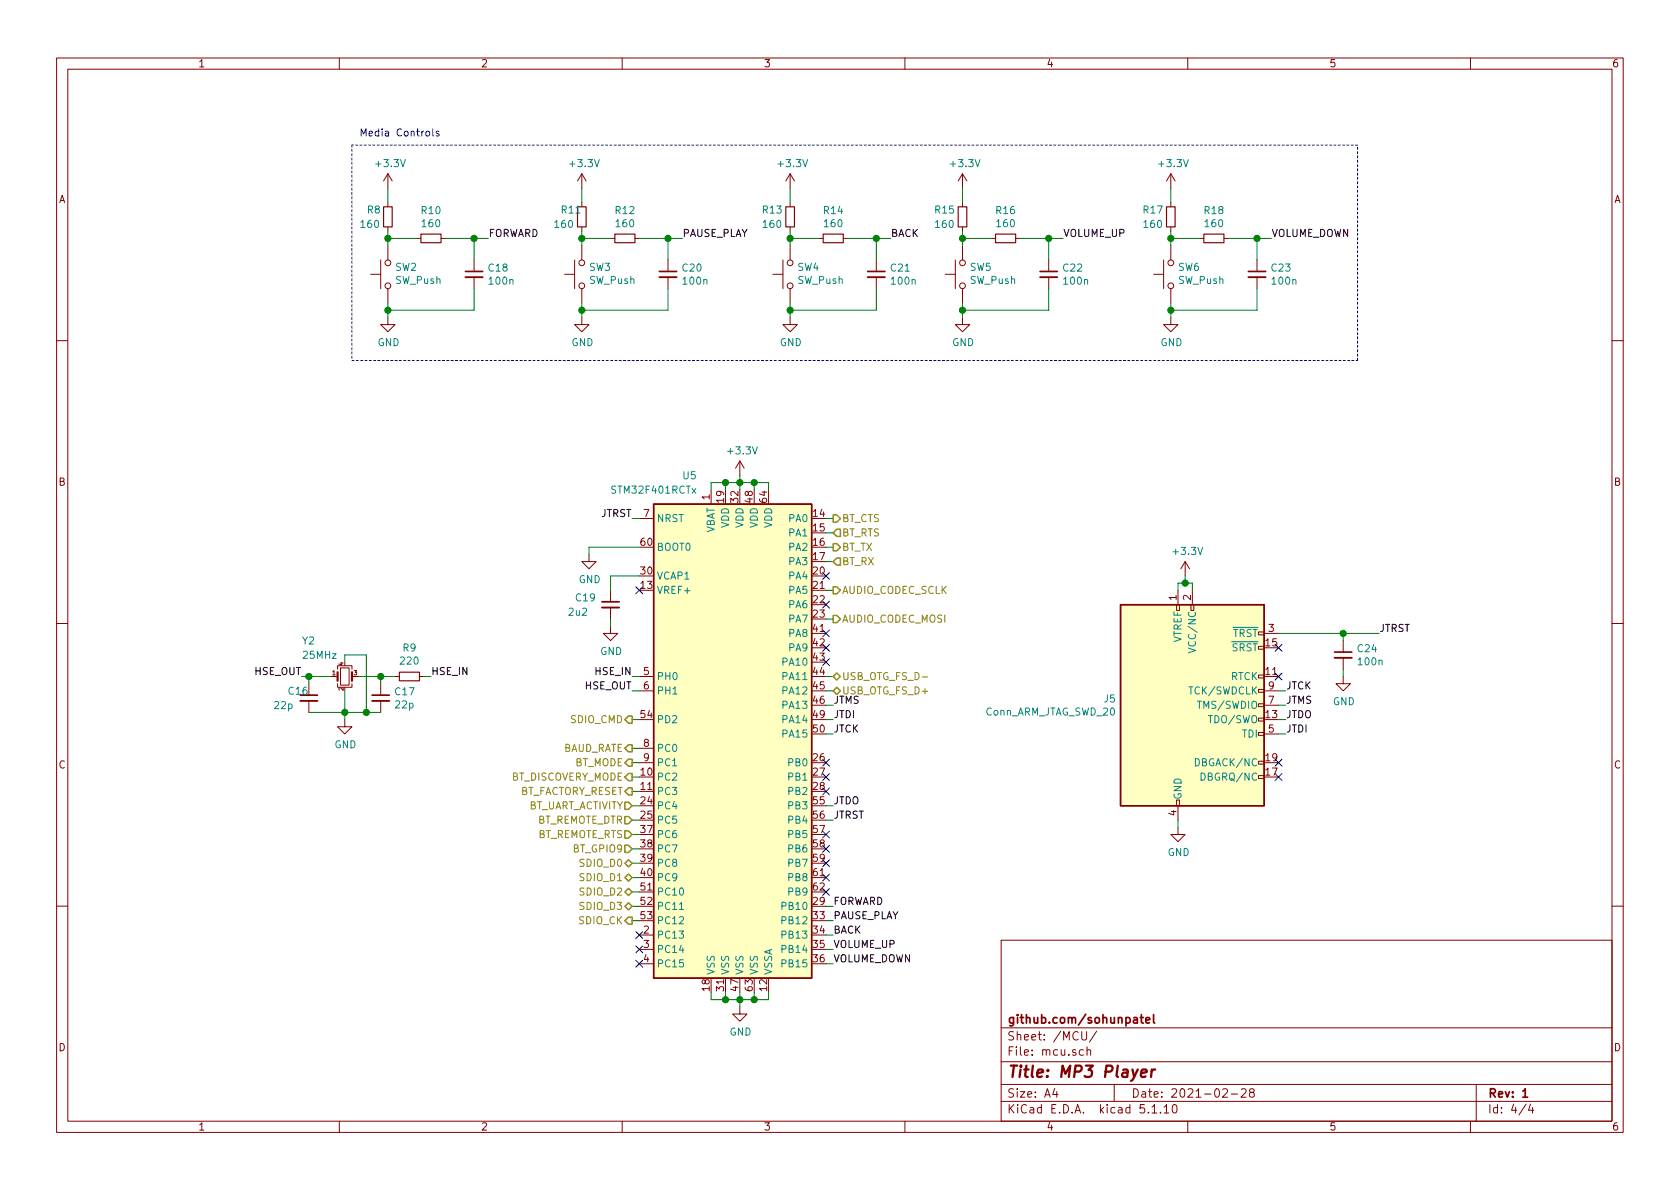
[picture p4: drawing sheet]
EESchema Schematic File Version 4
EELAYER 30 0
EELAYER END
$Descr A4 11693 8268
encoding utf-8
Sheet 4 4
Title "MP3 Player"
Date "2021-02-28"
Rev "1"
Comp "github.com/sohunpatel"
Comment1 ""
Comment2 ""
Comment3 ""
Comment4 ""
$EndDescr
$Comp
L Switch:SW_Push SW2
U 1 1
P 2700 1900
F 0 "SW2" V 2746 1852 50  0000 R CNN
F 1 "SW_Push" V 2655 1852 50  0000 R CNN
F 2 "Button_Switch_THT:SW_DIP_SPSTx01_Piano_10.8x4.1mm_W7.62mm_P2.54mm" H 2700 2100 50  0001 C CNN
F 3 "~" H 2700 2100 50  0001 C CNN
	1    2700 1900
	0    -1   -1   0   
$EndComp
$Comp
L Device:C_Small C18
U 1 1
P 3300 1900
F 0 "C18" H 3392 1946 50  0000 L CNN
F 1 "100n" H 3392 1855 50  0000 L CNN
F 2 "Capacitor_SMD:C_0402_1005Metric" H 3300 1900 50  0001 C CNN
F 3 "~" H 3300 1900 50  0001 C CNN
	1    3300 1900
	1    0    0    -1  
$EndComp
$Comp
L Device:R_Small R8
U 1 1
P 2700 1500
F 0 "R8" H 2550 1550 50  0000 L CNN
F 1 "160" H 2500 1450 50  0000 L CNN
F 2 "Resistor_SMD:R_0603_1608Metric" H 2700 1500 50  0001 C CNN
F 3 "~" H 2700 1500 50  0001 C CNN
	1    2700 1500
	1    0    0    -1  
$EndComp
$Comp
L power:+3.3V #PWR028
U 1 1
P 2700 1300
F 0 "#PWR028" H 2700 1150 50  0001 C CNN
F 1 "+3.3V" H 2715 1473 50  0000 C CNN
F 2 "" H 2700 1300 50  0001 C CNN
F 3 "" H 2700 1300 50  0001 C CNN
	1    2700 1300
	1    0    0    -1  
$EndComp
Wire Wire Line
	2700 1600 2700 1650
$Comp
L Device:R_Small R10
U 1 1
P 3000 1650
F 0 "R10" V 2804 1650 50  0000 C CNN
F 1 "160" V 2895 1650 50  0000 C CNN
F 2 "Resistor_SMD:R_0603_1608Metric" H 3000 1650 50  0001 C CNN
F 3 "~" H 3000 1650 50  0001 C CNN
	1    3000 1650
	0    1    1    0   
$EndComp
Wire Wire Line
	3300 1800 3300 1650
Wire Wire Line
	3300 1650 3100 1650
Wire Wire Line
	2900 1650 2700 1650
Connection ~ 2700 1650
Wire Wire Line
	2700 1650 2700 1700
Wire Wire Line
	2700 2100 2700 2150
$Comp
L power:GND #PWR029
U 1 1
P 2700 2200
F 0 "#PWR029" H 2700 1950 50  0001 C CNN
F 1 "GND" H 2705 2027 50  0000 C CNN
F 2 "" H 2700 2200 50  0001 C CNN
F 3 "" H 2700 2200 50  0001 C CNN
	1    2700 2200
	1    0    0    -1  
$EndComp
Wire Wire Line
	2700 2150 3300 2150
Wire Wire Line
	3300 2150 3300 2000
Connection ~ 2700 2150
Wire Wire Line
	2700 2150 2700 2200
Wire Wire Line
	3400 1650 3300 1650
Connection ~ 3300 1650
Text Label 3400 1650 0    50   ~ 0
FORWARD
$Comp
L Switch:SW_Push SW3
U 1 1
P 4050 1900
F 0 "SW3" V 4096 1852 50  0000 R CNN
F 1 "SW_Push" V 4005 1852 50  0000 R CNN
F 2 "Button_Switch_THT:SW_DIP_SPSTx01_Piano_10.8x4.1mm_W7.62mm_P2.54mm" H 4050 2100 50  0001 C CNN
F 3 "~" H 4050 2100 50  0001 C CNN
	1    4050 1900
	0    -1   -1   0   
$EndComp
$Comp
L Device:C_Small C20
U 1 1
P 4650 1900
F 0 "C20" H 4742 1946 50  0000 L CNN
F 1 "100n" H 4742 1855 50  0000 L CNN
F 2 "Capacitor_SMD:C_0402_1005Metric" H 4650 1900 50  0001 C CNN
F 3 "~" H 4650 1900 50  0001 C CNN
	1    4650 1900
	1    0    0    -1  
$EndComp
$Comp
L Device:R_Small R11
U 1 1
P 4050 1500
F 0 "R11" H 3900 1550 50  0000 L CNN
F 1 "160" H 3850 1450 50  0000 L CNN
F 2 "Resistor_SMD:R_0603_1608Metric" H 4050 1500 50  0001 C CNN
F 3 "~" H 4050 1500 50  0001 C CNN
	1    4050 1500
	1    0    0    -1  
$EndComp
$Comp
L power:+3.3V #PWR030
U 1 1
P 4050 1300
F 0 "#PWR030" H 4050 1150 50  0001 C CNN
F 1 "+3.3V" H 4065 1473 50  0000 C CNN
F 2 "" H 4050 1300 50  0001 C CNN
F 3 "" H 4050 1300 50  0001 C CNN
	1    4050 1300
	1    0    0    -1  
$EndComp
Wire Wire Line
	4050 1300 4050 1400
Wire Wire Line
	4050 1600 4050 1650
$Comp
L Device:R_Small R12
U 1 1
P 4350 1650
F 0 "R12" V 4154 1650 50  0000 C CNN
F 1 "160" V 4245 1650 50  0000 C CNN
F 2 "Resistor_SMD:R_0603_1608Metric" H 4350 1650 50  0001 C CNN
F 3 "~" H 4350 1650 50  0001 C CNN
	1    4350 1650
	0    1    1    0   
$EndComp
Wire Wire Line
	4650 1800 4650 1650
Wire Wire Line
	4650 1650 4450 1650
Wire Wire Line
	4250 1650 4050 1650
Connection ~ 4050 1650
Wire Wire Line
	4050 1650 4050 1700
Wire Wire Line
	4050 2100 4050 2150
$Comp
L power:GND #PWR031
U 1 1
P 4050 2200
F 0 "#PWR031" H 4050 1950 50  0001 C CNN
F 1 "GND" H 4055 2027 50  0000 C CNN
F 2 "" H 4050 2200 50  0001 C CNN
F 3 "" H 4050 2200 50  0001 C CNN
	1    4050 2200
	1    0    0    -1  
$EndComp
Wire Wire Line
	4050 2150 4650 2150
Wire Wire Line
	4650 2150 4650 2000
Connection ~ 4050 2150
Wire Wire Line
	4050 2150 4050 2200
Text Label 4750 1650 0    50   ~ 0
PAUSE_PLAY
Wire Wire Line
	4750 1650 4650 1650
Connection ~ 4650 1650
Connection ~ 8750 1650
Wire Wire Line
	8850 1650 8750 1650
Text Label 8850 1650 0    50   ~ 0
VOLUME_DOWN
Wire Wire Line
	8150 2150 8150 2200
Connection ~ 8150 2150
Wire Wire Line
	8750 2150 8750 2000
Wire Wire Line
	8150 2150 8750 2150
$Comp
L power:GND #PWR040
U 1 1
P 8150 2200
F 0 "#PWR040" H 8150 1950 50  0001 C CNN
F 1 "GND" H 8155 2027 50  0000 C CNN
F 2 "" H 8150 2200 50  0001 C CNN
F 3 "" H 8150 2200 50  0001 C CNN
	1    8150 2200
	1    0    0    -1  
$EndComp
Wire Wire Line
	8150 2100 8150 2150
Wire Wire Line
	8150 1650 8150 1700
Connection ~ 8150 1650
Wire Wire Line
	8350 1650 8150 1650
Wire Wire Line
	8750 1650 8550 1650
Wire Wire Line
	8750 1800 8750 1650
$Comp
L Device:R_Small R18
U 1 1
P 8450 1650
F 0 "R18" V 8254 1650 50  0000 C CNN
F 1 "160" V 8345 1650 50  0000 C CNN
F 2 "Resistor_SMD:R_0603_1608Metric" H 8450 1650 50  0001 C CNN
F 3 "~" H 8450 1650 50  0001 C CNN
	1    8450 1650
	0    1    1    0   
$EndComp
Wire Wire Line
	8150 1600 8150 1650
Wire Wire Line
	8150 1300 8150 1400
$Comp
L power:+3.3V #PWR039
U 1 1
P 8150 1300
F 0 "#PWR039" H 8150 1150 50  0001 C CNN
F 1 "+3.3V" H 8165 1473 50  0000 C CNN
F 2 "" H 8150 1300 50  0001 C CNN
F 3 "" H 8150 1300 50  0001 C CNN
	1    8150 1300
	1    0    0    -1  
$EndComp
$Comp
L Device:R_Small R17
U 1 1
P 8150 1500
F 0 "R17" H 7950 1550 50  0000 L CNN
F 1 "160" H 7950 1450 50  0000 L CNN
F 2 "Resistor_SMD:R_0603_1608Metric" H 8150 1500 50  0001 C CNN
F 3 "~" H 8150 1500 50  0001 C CNN
	1    8150 1500
	1    0    0    -1  
$EndComp
$Comp
L Device:C_Small C23
U 1 1
P 8750 1900
F 0 "C23" H 8842 1946 50  0000 L CNN
F 1 "100n" H 8842 1855 50  0000 L CNN
F 2 "Capacitor_SMD:C_0402_1005Metric" H 8750 1900 50  0001 C CNN
F 3 "~" H 8750 1900 50  0001 C CNN
	1    8750 1900
	1    0    0    -1  
$EndComp
$Comp
L Switch:SW_Push SW6
U 1 1
P 8150 1900
F 0 "SW6" V 8196 1852 50  0000 R CNN
F 1 "SW_Push" V 8105 1852 50  0000 R CNN
F 2 "Button_Switch_THT:SW_DIP_SPSTx01_Piano_10.8x4.1mm_W7.62mm_P2.54mm" H 8150 2100 50  0001 C CNN
F 3 "~" H 8150 2100 50  0001 C CNN
	1    8150 1900
	0    -1   -1   0   
$EndComp
Connection ~ 7300 1650
Wire Wire Line
	7400 1650 7300 1650
Text Label 7400 1650 0    50   ~ 0
VOLUME_UP
Wire Wire Line
	6700 2150 6700 2200
Connection ~ 6700 2150
Wire Wire Line
	7300 2150 7300 2000
Wire Wire Line
	6700 2150 7300 2150
$Comp
L power:GND #PWR038
U 1 1
P 6700 2200
F 0 "#PWR038" H 6700 1950 50  0001 C CNN
F 1 "GND" H 6705 2027 50  0000 C CNN
F 2 "" H 6700 2200 50  0001 C CNN
F 3 "" H 6700 2200 50  0001 C CNN
	1    6700 2200
	1    0    0    -1  
$EndComp
Wire Wire Line
	6700 2100 6700 2150
Wire Wire Line
	6700 1650 6700 1700
Connection ~ 6700 1650
Wire Wire Line
	6900 1650 6700 1650
Wire Wire Line
	7300 1650 7100 1650
Wire Wire Line
	7300 1800 7300 1650
$Comp
L Device:R_Small R16
U 1 1
P 7000 1650
F 0 "R16" V 6804 1650 50  0000 C CNN
F 1 "160" V 6895 1650 50  0000 C CNN
F 2 "Resistor_SMD:R_0603_1608Metric" H 7000 1650 50  0001 C CNN
F 3 "~" H 7000 1650 50  0001 C CNN
	1    7000 1650
	0    1    1    0   
$EndComp
Wire Wire Line
	6700 1600 6700 1650
Wire Wire Line
	6700 1300 6700 1400
$Comp
L power:+3.3V #PWR037
U 1 1
P 6700 1300
F 0 "#PWR037" H 6700 1150 50  0001 C CNN
F 1 "+3.3V" H 6715 1473 50  0000 C CNN
F 2 "" H 6700 1300 50  0001 C CNN
F 3 "" H 6700 1300 50  0001 C CNN
	1    6700 1300
	1    0    0    -1  
$EndComp
$Comp
L Device:R_Small R15
U 1 1
P 6700 1500
F 0 "R15" H 6500 1550 50  0000 L CNN
F 1 "160" H 6500 1450 50  0000 L CNN
F 2 "Resistor_SMD:R_0603_1608Metric" H 6700 1500 50  0001 C CNN
F 3 "~" H 6700 1500 50  0001 C CNN
	1    6700 1500
	1    0    0    -1  
$EndComp
$Comp
L Device:C_Small C22
U 1 1
P 7300 1900
F 0 "C22" H 7392 1946 50  0000 L CNN
F 1 "100n" H 7392 1855 50  0000 L CNN
F 2 "Capacitor_SMD:C_0402_1005Metric" H 7300 1900 50  0001 C CNN
F 3 "~" H 7300 1900 50  0001 C CNN
	1    7300 1900
	1    0    0    -1  
$EndComp
$Comp
L Switch:SW_Push SW5
U 1 1
P 6700 1900
F 0 "SW5" V 6746 1852 50  0000 R CNN
F 1 "SW_Push" V 6655 1852 50  0000 R CNN
F 2 "Button_Switch_THT:SW_DIP_SPSTx01_Piano_10.8x4.1mm_W7.62mm_P2.54mm" H 6700 2100 50  0001 C CNN
F 3 "~" H 6700 2100 50  0001 C CNN
	1    6700 1900
	0    -1   -1   0   
$EndComp
Connection ~ 6100 1650
Wire Wire Line
	6200 1650 6100 1650
Text Label 6200 1650 0    50   ~ 0
BACK
Wire Wire Line
	5500 2150 5500 2200
Connection ~ 5500 2150
Wire Wire Line
	6100 2150 6100 2000
Wire Wire Line
	5500 2150 6100 2150
$Comp
L power:GND #PWR036
U 1 1
P 5500 2200
F 0 "#PWR036" H 5500 1950 50  0001 C CNN
F 1 "GND" H 5505 2027 50  0000 C CNN
F 2 "" H 5500 2200 50  0001 C CNN
F 3 "" H 5500 2200 50  0001 C CNN
	1    5500 2200
	1    0    0    -1  
$EndComp
Wire Wire Line
	5500 2100 5500 2150
Wire Wire Line
	5500 1650 5500 1700
Connection ~ 5500 1650
Wire Wire Line
	5700 1650 5500 1650
Wire Wire Line
	6100 1650 5900 1650
Wire Wire Line
	6100 1800 6100 1650
$Comp
L Device:R_Small R14
U 1 1
P 5800 1650
F 0 "R14" V 5604 1650 50  0000 C CNN
F 1 "160" V 5695 1650 50  0000 C CNN
F 2 "Resistor_SMD:R_0603_1608Metric" H 5800 1650 50  0001 C CNN
F 3 "~" H 5800 1650 50  0001 C CNN
	1    5800 1650
	0    1    1    0   
$EndComp
Wire Wire Line
	5500 1600 5500 1650
Wire Wire Line
	5500 1300 5500 1400
$Comp
L power:+3.3V #PWR035
U 1 1
P 5500 1300
F 0 "#PWR035" H 5500 1150 50  0001 C CNN
F 1 "+3.3V" H 5515 1473 50  0000 C CNN
F 2 "" H 5500 1300 50  0001 C CNN
F 3 "" H 5500 1300 50  0001 C CNN
	1    5500 1300
	1    0    0    -1  
$EndComp
$Comp
L Device:R_Small R13
U 1 1
P 5500 1500
F 0 "R13" H 5300 1550 50  0000 L CNN
F 1 "160" H 5300 1450 50  0000 L CNN
F 2 "Resistor_SMD:R_0603_1608Metric" H 5500 1500 50  0001 C CNN
F 3 "~" H 5500 1500 50  0001 C CNN
	1    5500 1500
	1    0    0    -1  
$EndComp
$Comp
L Device:C_Small C21
U 1 1
P 6100 1900
F 0 "C21" H 6192 1946 50  0000 L CNN
F 1 "100n" H 6192 1855 50  0000 L CNN
F 2 "Capacitor_SMD:C_0402_1005Metric" H 6100 1900 50  0001 C CNN
F 3 "~" H 6100 1900 50  0001 C CNN
	1    6100 1900
	1    0    0    -1  
$EndComp
$Comp
L Switch:SW_Push SW4
U 1 1
P 5500 1900
F 0 "SW4" V 5546 1852 50  0000 R CNN
F 1 "SW_Push" V 5455 1852 50  0000 R CNN
F 2 "Button_Switch_THT:SW_DIP_SPSTx01_Piano_10.8x4.1mm_W7.62mm_P2.54mm" H 5500 2100 50  0001 C CNN
F 3 "~" H 5500 2100 50  0001 C CNN
	1    5500 1900
	0    -1   -1   0   
$EndComp
Wire Notes Line
	2450 1000 2450 2500
Wire Notes Line
	2450 2500 9450 2500
Wire Notes Line
	9450 2500 9450 1000
Wire Notes Line
	9450 1000 2450 1000
Text Notes 2500 950  0    50   ~ 0
Media Controls
Wire Wire Line
	5800 4800 5750 4800
Wire Wire Line
	5750 4700 5800 4700
Wire Wire Line
	4400 4700 4450 4700
Wire Wire Line
	4400 4800 4450 4800
Wire Wire Line
	5800 3900 5750 3900
Wire Wire Line
	5750 3800 5800 3800
Wire Wire Line
	5800 3700 5750 3700
Wire Wire Line
	5750 3600 5800 3600
Text Label 4400 4700 2    50   ~ 0
HSE_IN
Text Label 4400 4800 2    50   ~ 0
HSE_OUT
Text Label 4400 3600 2    50   ~ 0
JTRST
Text HLabel 5800 4300 2    50   Output ~ 0
AUDIO_CODEC_MOSI
Text HLabel 5800 4100 2    50   Output ~ 0
AUDIO_CODEC_SCLK
Text HLabel 5800 3600 2    50   Output ~ 0
BT_CTS
Text HLabel 5800 3800 2    50   Output ~ 0
BT_TX
Text HLabel 5800 3700 2    50   Input ~ 0
BT_RTS
Text HLabel 5800 3900 2    50   Input ~ 0
BT_RX
Text HLabel 5800 4700 2    50   BiDi ~ 0
USB_OTG_FS_D-
Text HLabel 5800 4800 2    50   BiDi ~ 0
USB_OTG_FS_D+
Wire Wire Line
	4400 3600 4450 3600
Text Label 5800 6300 0    50   ~ 0
FORWARD
Text Label 5800 6400 0    50   ~ 0
PAUSE_PLAY
Text Label 5800 6500 0    50   ~ 0
BACK
Text Label 5800 6600 0    50   ~ 0
VOLUME_UP
Text Label 5800 6700 0    50   ~ 0
VOLUME_DOWN
$Comp
L power:+3.3V #PWR033
U 1 1
P 5150 3300
F 0 "#PWR033" H 5150 3150 50  0001 C CNN
F 1 "+3.3V" H 5165 3473 50  0000 C CNN
F 2 "" H 5150 3300 50  0001 C CNN
F 3 "" H 5150 3300 50  0001 C CNN
	1    5150 3300
	1    0    0    -1  
$EndComp
$Comp
L Connector:Conn_ARM_JTAG_SWD_20 J5
U 1 1
P 8300 4900
F 0 "J5" H 7771 4946 50  0000 R CNN
F 1 "Conn_ARM_JTAG_SWD_20" H 7771 4855 50  0000 R CNN
F 2 "Connector_Samtec:Samtec_LSHM-110-xx.x-x-DV-N_2x10_P0.50mm_Vertical" H 8750 3850 50  0001 L TNN
F 3 "http://infocenter.arm.com/help/topic/com.arm.doc.dui0499b/DUI0499B_system_design_reference.pdf" V 7950 3650 50  0001 C CNN
	1    8300 4900
	1    0    0    -1  
$EndComp
$Comp
L power:GND #PWR041
U 1 1
P 8200 5750
F 0 "#PWR041" H 8200 5500 50  0001 C CNN
F 1 "GND" H 8205 5577 50  0000 C CNN
F 2 "" H 8200 5750 50  0001 C CNN
F 3 "" H 8200 5750 50  0001 C CNN
	1    8200 5750
	1    0    0    -1  
$EndComp
Wire Wire Line
	8200 5750 8200 5700
$Comp
L power:+3.3V #PWR042
U 1 1
P 8250 4000
F 0 "#PWR042" H 8250 3850 50  0001 C CNN
F 1 "+3.3V" H 8265 4173 50  0000 C CNN
F 2 "" H 8250 4000 50  0001 C CNN
F 3 "" H 8250 4000 50  0001 C CNN
	1    8250 4000
	1    0    0    -1  
$EndComp
Wire Wire Line
	8250 4000 8250 4050
Wire Wire Line
	8250 4050 8200 4050
Wire Wire Line
	8200 4050 8200 4100
Wire Wire Line
	8300 4100 8300 4050
Wire Wire Line
	8300 4050 8250 4050
Connection ~ 8250 4050
Text Label 8950 5000 0    50   ~ 0
JTDO
Text Label 8950 5100 0    50   ~ 0
JTDI
Wire Wire Line
	8950 5100 8900 5100
Wire Wire Line
	8900 5000 8950 5000
Text Label 8950 4900 0    50   ~ 0
JTMS
Wire Wire Line
	8950 4900 8900 4900
Text Label 8950 4800 0    50   ~ 0
JTCK
Wire Wire Line
	8950 4800 8900 4800
NoConn ~ 8900 5300
NoConn ~ 8900 5400
Text Label 9600 4400 0    50   ~ 0
JTRST
$Comp
L Device:Crystal_GND24_Small Y?
U 1 1
P 2400 4700
AR Path="/60BB3F24" Ref="Y?"  Part="1" 
AR Path="/60B83F13/60BB3F24" Ref="Y2"  Part="1" 
F 0 "Y2" H 2100 4950 50  0000 L CNN
F 1 "25MHz" H 2100 4850 50  0000 L CNN
F 2 "Crystal:Crystal_SMD_3225-4Pin_3.2x2.5mm" H 2400 4700 50  0001 C CNN
F 3 "~" H 2400 4700 50  0001 C CNN
	1    2400 4700
	1    0    0    -1  
$EndComp
Wire Wire Line
	2100 4700 2150 4700
$Comp
L power:GND #PWR?
U 1 1
P 2400 5000
AR Path="/60BB3F2B" Ref="#PWR?"  Part="1" 
AR Path="/60B83F13/60BB3F2B" Ref="#PWR027"  Part="1" 
F 0 "#PWR027" H 2400 4750 50  0001 C CNN
F 1 "GND" H 2405 4827 50  0000 C CNN
F 2 "" H 2400 5000 50  0001 C CNN
F 3 "" H 2400 5000 50  0001 C CNN
	1    2400 5000
	1    0    0    -1  
$EndComp
Wire Wire Line
	2400 4950 2400 5000
Connection ~ 2400 4950
Wire Wire Line
	2400 4950 2150 4950
Wire Wire Line
	2150 4750 2150 4700
Connection ~ 2150 4700
Wire Wire Line
	2150 4700 2300 4700
Wire Wire Line
	2650 4700 2650 4750
Connection ~ 2650 4700
Wire Wire Line
	2650 4700 2500 4700
Wire Wire Line
	2650 4950 2550 4950
Wire Wire Line
	2400 4600 2400 4550
Wire Wire Line
	2400 4550 2550 4550
Wire Wire Line
	2550 4550 2550 4950
Connection ~ 2550 4950
Wire Wire Line
	2550 4950 2400 4950
Wire Wire Line
	2650 4700 2750 4700
Wire Wire Line
	2950 4700 3000 4700
Wire Wire Line
	2400 4800 2400 4950
$Comp
L Device:C_Small C?
U 1 1
P 2650 4850
AR Path="/60BB3F43" Ref="C?"  Part="1" 
AR Path="/60B83F13/60BB3F43" Ref="C17"  Part="1" 
F 0 "C17" H 2742 4896 50  0000 L CNN
F 1 "22p" H 2742 4805 50  0000 L CNN
F 2 "Capacitor_SMD:C_0805_2012Metric" H 2650 4850 50  0001 C CNN
F 3 "~" H 2650 4850 50  0001 C CNN
	1    2650 4850
	1    0    0    -1  
$EndComp
$Comp
L Device:C_Small C?
U 1 1
P 2150 4850
AR Path="/60BB3F49" Ref="C?"  Part="1" 
AR Path="/60B83F13/60BB3F49" Ref="C16"  Part="1" 
F 0 "C16" H 2000 4900 50  0000 L CNN
F 1 "22p" H 1900 4800 50  0000 L CNN
F 2 "Capacitor_SMD:C_0805_2012Metric" H 2150 4850 50  0001 C CNN
F 3 "~" H 2150 4850 50  0001 C CNN
	1    2150 4850
	1    0    0    -1  
$EndComp
$Comp
L Device:R_Small R?
U 1 1
P 2850 4700
AR Path="/60BB3F5F" Ref="R?"  Part="1" 
AR Path="/60B83F13/60BB3F5F" Ref="R9"  Part="1" 
F 0 "R9" V 3046 4700 50  0000 C CNN
F 1 "220" V 2955 4700 50  0000 C CNN
F 2 "Resistor_SMD:R_0603_1608Metric" H 2850 4700 50  0001 C CNN
F 3 "~" H 2850 4700 50  0001 C CNN
	1    2850 4700
	0    -1   -1   0   
$EndComp
Text Label 3000 4700 0    50   ~ 0
HSE_IN
Text Label 2100 4700 2    50   ~ 0
HSE_OUT
Wire Wire Line
	4950 3400 4950 3350
Wire Wire Line
	4950 3350 5050 3350
Wire Wire Line
	5350 3350 5350 3400
Wire Wire Line
	5250 3400 5250 3350
Connection ~ 5250 3350
Wire Wire Line
	5250 3350 5350 3350
Wire Wire Line
	5150 3350 5150 3400
Connection ~ 5150 3350
Wire Wire Line
	5150 3350 5250 3350
Wire Wire Line
	5050 3400 5050 3350
Connection ~ 5050 3350
Wire Wire Line
	5050 3350 5150 3350
Wire Wire Line
	5150 3300 5150 3350
Wire Wire Line
	4950 6900 4950 6950
Wire Wire Line
	4950 6950 5050 6950
Wire Wire Line
	5350 6950 5350 6900
$Comp
L power:GND #PWR034
U 1 1
P 5150 7000
F 0 "#PWR034" H 5150 6750 50  0001 C CNN
F 1 "GND" H 5155 6827 50  0000 C CNN
F 2 "" H 5150 7000 50  0001 C CNN
F 3 "" H 5150 7000 50  0001 C CNN
	1    5150 7000
	1    0    0    -1  
$EndComp
Wire Wire Line
	5150 7000 5150 6950
Connection ~ 5150 6950
Wire Wire Line
	5150 6950 5250 6950
Wire Wire Line
	5050 6950 5050 6900
Connection ~ 5050 6950
Wire Wire Line
	5050 6950 5150 6950
Wire Wire Line
	5250 6950 5250 6900
Connection ~ 5250 6950
Wire Wire Line
	5250 6950 5350 6950
Text Label 5800 4900 0    50   ~ 0
JTMS
Wire Wire Line
	5800 4900 5750 4900
Text Label 5800 5000 0    50   ~ 0
JTDI
Wire Wire Line
	5800 5000 5750 5000
Text Label 5800 5100 0    50   ~ 0
JTCK
Wire Wire Line
	5800 5100 5750 5100
Text Label 5800 5600 0    50   ~ 0
JTDO
Wire Wire Line
	5800 5600 5750 5600
Text Label 5800 5700 0    50   ~ 0
JTRST
Wire Wire Line
	5800 5700 5750 5700
Wire Wire Line
	4400 5000 4450 5000
Wire Wire Line
	5800 4100 5750 4100
Wire Wire Line
	5800 4300 5750 4300
Wire Wire Line
	5800 6300 5750 6300
Wire Wire Line
	5800 6500 5750 6500
Wire Wire Line
	5800 6600 5750 6600
Wire Wire Line
	5800 6700 5750 6700
Wire Wire Line
	5750 6400 5800 6400
$Comp
L Device:C_Small C19
U 1 1
P 4250 4200
F 0 "C19" H 4000 4250 50  0000 L CNN
F 1 "2u2" H 3950 4150 50  0000 L CNN
F 2 "Capacitor_SMD:C_0603_1608Metric" H 4250 4200 50  0001 C CNN
F 3 "~" H 4250 4200 50  0001 C CNN
	1    4250 4200
	1    0    0    -1  
$EndComp
$Comp
L power:GND #PWR032
U 1 1
P 4250 4350
F 0 "#PWR032" H 4250 4100 50  0001 C CNN
F 1 "GND" H 4255 4177 50  0000 C CNN
F 2 "" H 4250 4350 50  0001 C CNN
F 3 "" H 4250 4350 50  0001 C CNN
	1    4250 4350
	1    0    0    -1  
$EndComp
Wire Wire Line
	4250 4350 4250 4300
Wire Wire Line
	4250 4100 4250 4000
Wire Wire Line
	4250 4000 4450 4000
Text HLabel 4400 6000 0    50   BiDi ~ 0
SDIO_D0
Text HLabel 4400 6100 0    50   BiDi ~ 0
SDIO_D1
Text HLabel 4400 6200 0    50   BiDi ~ 0
SDIO_D2
Text HLabel 4400 6300 0    50   BiDi ~ 0
SDIO_D3
Text HLabel 4400 6400 0    50   Output ~ 0
SDIO_CK
Wire Wire Line
	4400 6400 4450 6400
Wire Wire Line
	4450 6300 4400 6300
Wire Wire Line
	4400 6200 4450 6200
Wire Wire Line
	4450 6100 4400 6100
Wire Wire Line
	4400 6000 4450 6000
Text HLabel 4400 5000 0    50   Output ~ 0
SDIO_CMD
$Comp
L MCU_ST_STM32F4:STM32F401RCTx U5
U 1 1
P 5150 5100
F 0 "U5" H 4800 6900 50  0000 C CNN
F 1 "STM32F401RCTx" H 4550 6800 50  0000 C CNN
F 2 "Package_QFP:LQFP-64_10x10mm_P0.5mm" H 4550 3400 50  0001 R CNN
F 3 "http://www.st.com/st-web-ui/static/active/en/resource/technical/document/datasheet/DM00086815.pdf" H 5150 5100 50  0001 C CNN
	1    5150 5100
	1    0    0    -1  
$EndComp
Text HLabel 4400 5200 0    50   Output ~ 0
BAUD_RATE
Wire Wire Line
	4400 5200 4450 5200
Text HLabel 4400 5300 0    50   Output ~ 0
BT_MODE
Wire Wire Line
	4400 5300 4450 5300
Text HLabel 4400 5400 0    50   Output ~ 0
BT_DISCOVERY_MODE
Wire Wire Line
	4400 5400 4450 5400
Text HLabel 4400 5500 0    50   Output ~ 0
BT_FACTORY_RESET
Wire Wire Line
	4400 5500 4450 5500
Wire Wire Line
	4400 5600 4450 5600
Wire Wire Line
	4400 5700 4450 5700
Wire Wire Line
	4400 5800 4450 5800
Wire Wire Line
	4400 5900 4450 5900
Text HLabel 4400 5900 0    50   Input ~ 0
BT_GPIO9
Text HLabel 4400 5800 0    50   Input ~ 0
BT_REMOTE_RTS
Text HLabel 4400 5700 0    50   Input ~ 0
BT_REMOTE_DTR
Text HLabel 4400 5600 0    50   Input ~ 0
BT_UART_ACTIVITY
NoConn ~ 4450 4100
NoConn ~ 5750 4000
NoConn ~ 5750 4200
NoConn ~ 5750 4400
NoConn ~ 5750 4500
NoConn ~ 5750 4600
NoConn ~ 5750 5300
NoConn ~ 5750 5400
NoConn ~ 5750 5500
NoConn ~ 5750 5800
NoConn ~ 5750 5900
NoConn ~ 5750 6000
NoConn ~ 5750 6100
NoConn ~ 5750 6200
NoConn ~ 4450 6700
NoConn ~ 4450 6600
NoConn ~ 4450 6500
NoConn ~ 8900 4500
NoConn ~ 8900 4700
Wire Wire Line
	5150 6900 5150 6950
$Comp
L Device:C_Small C24
U 1 1
P 9350 4550
F 0 "C24" H 9442 4596 50  0000 L CNN
F 1 "100n" H 9442 4505 50  0000 L CNN
F 2 "Capacitor_SMD:C_0402_1005Metric" H 9350 4550 50  0001 C CNN
F 3 "~" H 9350 4550 50  0001 C CNN
	1    9350 4550
	1    0    0    -1  
$EndComp
$Comp
L power:GND #PWR043
U 1 1
P 9350 4700
F 0 "#PWR043" H 9350 4450 50  0001 C CNN
F 1 "GND" H 9355 4527 50  0000 C CNN
F 2 "" H 9350 4700 50  0001 C CNN
F 3 "" H 9350 4700 50  0001 C CNN
	1    9350 4700
	1    0    0    -1  
$EndComp
Wire Wire Line
	9350 4700 9350 4650
Wire Wire Line
	9350 4450 9350 4400
Wire Wire Line
	8900 4400 9350 4400
Wire Wire Line
	9600 4400 9350 4400
Connection ~ 9350 4400
$Comp
L power:GND #PWR0101
U 1 1
P 4100 3850
F 0 "#PWR0101" H 4100 3600 50  0001 C CNN
F 1 "GND" H 4105 3677 50  0000 C CNN
F 2 "" H 4100 3850 50  0001 C CNN
F 3 "" H 4100 3850 50  0001 C CNN
	1    4100 3850
	1    0    0    -1  
$EndComp
Wire Wire Line
	4100 3850 4100 3800
Wire Wire Line
	4100 3800 4450 3800
Wire Wire Line
	2700 1400 2700 1300
$EndSCHEMATC
